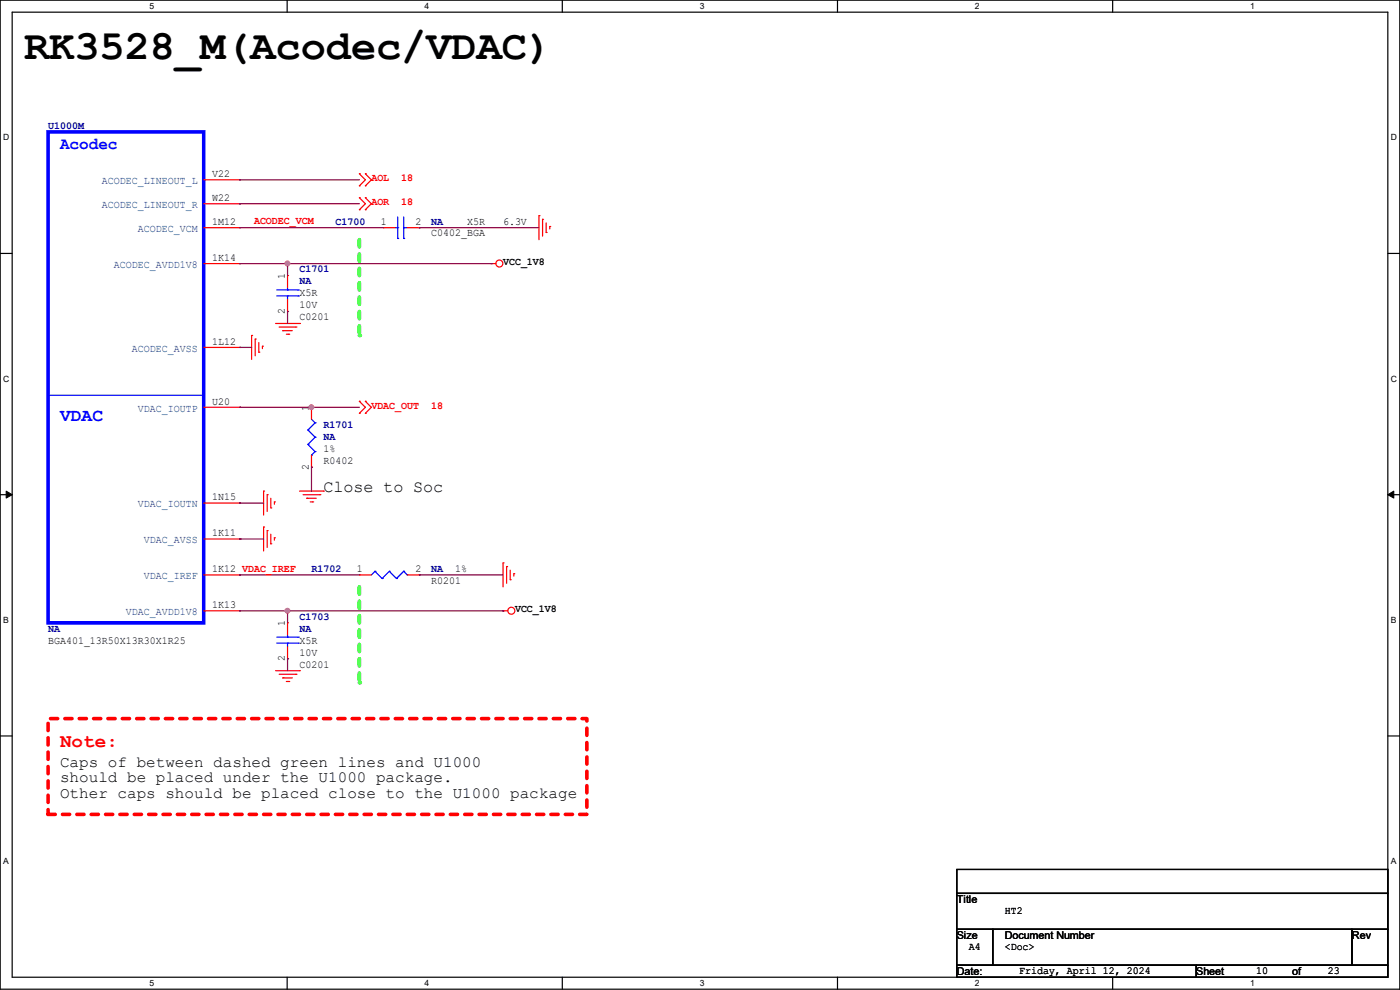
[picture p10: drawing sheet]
<svg xmlns="http://www.w3.org/2000/svg" width="297mm" height="210mm" viewBox="0 0 297 210" stroke-linecap="round" stroke-linejoin="round" font-family="sans-serif">
<path d="M0 0h297v209.8h-297zM2.6 2.6h291.8v204.7h-291.8z" fill="none" stroke="#000" stroke-width=".25"/>
<g fill="#fff">
<path d="M31.8 .3h.9v2h-.9z"/>
<path d="M31.8 207.6h.9v2h-.9z"/>
</g>
<path d="M60.9 0v2.6M60.9 207.3v2.5" fill="none" stroke="#000" stroke-width=".25"/>
<g fill="#fff">
<path d="M90.1 .3h1v2h-1z"/>
<path d="M90.1 207.6h1v2h-1z"/>
</g>
<path d="M119.3 0v2.6M119.3 207.3v2.5" fill="none" stroke="#000" stroke-width=".25"/>
<g fill="#fff">
<path d="M148.5 .3h.9v2h-.9z"/>
<path d="M148.5 207.6h.9v2h-.9z"/>
</g>
<path d="M177.7 0v2.6M177.7 207.3v2.5" fill="none" stroke="#000" stroke-width=".25"/>
<g fill="#fff">
<path d="M206.8 .3h1v2h-1z"/>
<path d="M206.8 207.6h1v2h-1z"/>
</g>
<path d="M236.1 0v2.6M236.1 207.3v2.5" fill="none" stroke="#000" stroke-width=".25"/>
<g fill="#fff">
<path d="M265.2 .3h1v2h-1z"/>
<path d="M265.2 207.6h1v2h-1z"/>
<path d="M.7 28.2h1.2v1.9h-1.2z"/>
<path d="M295.1 28.2h1.2v1.9h-1.2z"/>
<path d="M.7 79.3h1.2v2h-1.2z"/>
<path d="M295.1 79.3h1.2v2h-1.2z"/>
</g>
<path d="M0 53.8h2.6M294.4 53.8h2.6" fill="none" stroke="#000" stroke-width=".25"/>
<g fill="#fff">
<path d="M.7 130.5h1.2v2h-1.2z"/>
<path d="M295.1 130.5h1.1v2h-1.1z"/>
</g>
<path d="M0 104.9h2.6M294.4 104.9h2.6" fill="none" stroke="#000" stroke-width=".25"/>
<path d="M1.3 104.2l1.3 .7-1.3 .8zM294.4 104.9l1.3-.7v1.5z" fill="#000" stroke="#000" stroke-width=".21"/>
<g fill="#fff">
<path d="M.7 181.7h1.2v2h-1.2z"/>
<path d="M295.1 181.7h1.1v2h-1.1z"/>
</g>
<path d="M0 156.1h2.6M294.4 156.1h2.6" fill="none" stroke="#000" stroke-width=".25"/>
<path d="M10.2 152.4h114.3v20.4h-114.3z" fill="none" stroke="#f00" stroke-width=".76" stroke-dasharray="1.5 1.5"/>
<path d="M76.2 50.8v20.4" fill="none" stroke="#01ff00" stroke-width=".76" stroke-dasharray="1.5 1.5"/>
<circle cx="76.2" cy="71.2" r=".38" fill="#01ff00" stroke-dasharray="1.5 1.5"/>
<path d="M76.2 124.5v20.3" fill="none" stroke="#01ff00" stroke-width=".76" stroke-dasharray="1.5 1.5"/>
<circle cx="76.2" cy="144.8" r=".38" fill="#01ff00" stroke-dasharray="1.5 1.5"/>
<g fill="none" stroke="#f00" stroke-width=".25">
<path d="M43.2 38.1h7.6M50.8 38.1h.1M76.2 39.4h.1M76.2 36.9h.1M76.2 36.9l1.3 1.2-1.3 1.3M77.5 39.4h.1M77.5 36.9h.1M77.5 36.9l1.3 1.2-1.3 1.3M43.2 55.9h7.6M43.2 48.3h7.6M43.2 43.2h7.6M50.8 48.3h.1"/>
<path d="M50.8 43.2h.1M50.8 55.9h.1M61 58.5h.1M61 58.5v2.5M76.2 44.5h.1M76.2 42h.1M76.2 42l1.3 1.2-1.3 1.3M77.5 44.5h.1M77.5 42h.1M77.5 42l1.3 1.2-1.3 1.3M81.3 48.3h.1M81.3 48.3h2.6"/>
<path d="M86.4 48.3h2.5M88.9 48.3h.1M104.2 55.9h.1M104.2 55.9h1M114.3 45.8h.1M114.3 45.8v5M115.1 46.5h.1M115.1 46.5v3.6M115.9 49.3h.1M115.9 47.3v2M116.6 48h.1M116.6 48v.6"/>
<path d="M43.2 73.7h7.6M50.8 73.7h.1M53.4 71.2h.1M53.4 71.2v5M54.1 71.9h.1M54.1 71.9v3.6M54.9 74.7h.1M54.9 72.7v2M55.7 73.4h.1M55.7 73.4v.6M58.5 68.6h5M59.2 69.4h3.6"/>
<path d="M60 70.1h.1M60 70.1h2M60.7 70.9h.6M61 66.1h.1M61 63.5v2.6M61.3 70.9h.1M62.8 69.4h.1M63.5 68.6h.1M43.2 86.4h7.6M50.8 86.4h.1M66.1 86.4h.1M66.1 99.1h.1"/>
<path d="M66.1 86.4v2.5M66.1 96.6v2.5M76.2 87.7h.1M76.2 85.1h.1M76.2 85.1l1.3 1.3-1.3 1.3M77.5 87.7h.1M77.5 85.1h.1M77.5 85.1l1.3 1.3-1.3 1.3M43.2 106.7h7.6M43.2 114.3h7.6M50.8 106.7h.1M50.8 114.3h.1"/>
<path d="M55.9 104.2h.1M55.9 111.8h.1M55.9 104.2v5.1M55.9 111.8v5.1M56.7 104.9h.1M56.7 112.6h.1M56.7 104.9v3.6M56.7 112.6v3.5M57.4 107.7h.1M57.4 115.4h.1M57.4 105.7v2M57.4 113.3v2.1"/>
<path d="M58.2 106.5h.1M58.2 114.1h.1M58.2 106.5v.5M58.2 114.1v.5M63.5 104.2h5.1M64.3 104.9h3.6M65.1 105.7h.1M65.1 105.7h2M65.8 106.5h.5M66.3 106.5h.1M67.9 104.9h.1M68.6 104.2h.1"/>
<path d="M106.7 119.4h.1M106.7 119.4v5.1M43.2 129.6h7.6M43.2 122h7.6M50.8 122h.1M50.8 129.6h.1M61 132.1h.1M61 139.7h.1M61 132.1v2.6M61 137.2v2.5M76.2 122h.1M76.2 122h2.6"/>
<path d="M86.4 122h2.5M88.9 122h.1M106.7 129.6h.1M106.7 129.6h1M107.5 120.2h.1M107.5 120.2v3.5M108.2 123h.1M108.2 120.9v2.1M109 121.7h.1M109 121.7v.5M58.5 142.3h5M59.2 143h3.6"/>
<path d="M60 143.8h.1M60 143.8h2M60.7 144.6h.6M61.3 144.6h.1M62.8 143h.1M63.5 142.3h.1"/>
<circle cx="105.9" cy="55.9" r=".74"/>
<circle cx="108.5" cy="129.6" r=".74"/>
</g>
<path d="M203 184.4h91.4v5.1h-91.4zM203 189.5h91.4v7.6h-91.4zM203 197.1h7.6v7.7h-7.6zM210.6 197.1h76.2v7.7h-76.2zM286.8 197.1h7.6v7.7h-7.6zM203 204.8h50.8v2.5h-50.8zM253.8 204.8h40.6v2.5h-40.6z" fill="none" stroke="#000" stroke-width=".25"/>
<g fill="none" stroke="#00f" stroke-width=".25">
<path d="M83.9 48.3h.5M84.4 48.3h.1M84.4 50.6h.1M84.4 46v4.6M85.6 50.6h.1M85.6 48.3h.1M85.6 48.3h.8M85.6 46v4.6M58.7 62.8h4.6M58.7 61.5h4.6M61 61.5h.1M61 62.8h.1"/>
<path d="M61 61v.5M61 62.8v.7M63.3 62.8h.1M63.3 61.5h.1M10.2 83.9h.1M10.2 83.9h33M65.3 91.2h.1M65.3 94.3h.1M65.3 91.2l1.5 1.6M65.3 94.3l1.5 1.5M66.1 96.6h.1M66.1 88.9l.7 .8"/>
<path d="M66.8 89.7h.1M66.8 92.8h.1M66.8 95.8h.1M66.8 89.7l-1.5 1.5M66.8 92.8l-1.5 1.5M66.8 95.8l-.7 .8M58.7 136.4h4.6M58.7 135.2h4.6M61 135.2h.1M61 136.4h.1M61 134.7v.5M61 136.4v.8"/>
<path d="M63.3 136.4h.1M63.3 135.2h.1M79.5 121.2h.1M79.5 121.2l-.7 .8M79.5 121.2l1.6 1.5M81.1 122.7h.1M82.6 121.2h.1M82.6 121.2l-1.5 1.5M82.6 121.2l1.5 1.5M84.1 122.7h.1M85.6 121.2h.1M85.6 121.2l-1.5 1.5"/>
<path d="M85.6 121.2l.8 .8M86.4 122h.1"/>
</g>
<path d="M10.2 28h33v104.1h-33z" fill="none" stroke="#00f" stroke-width=".76"/>
<g fill="none" stroke="#7f003f" stroke-width=".25">
<path d="M50.8 38.1h.1M50.8 38.1h25.4M50.8 55.9h.1M50.8 48.3h.1M50.8 43.2h.1M50.8 55.9h53.4M50.8 48.3h30.5M50.8 43.2h25.4M61 55.9h.1M61 55.9v2.6M88.9 48.3h.1M88.9 48.3h25.4"/>
<path d="M104.2 55.9h.1M50.8 73.7h.1M50.8 73.7h2.6M61 66.1h.1M61 66.1v2.5M50.8 86.4h.1M50.8 86.4h25.4M66.1 99.1h.1M66.1 86.4h.1M66.1 99.1v5.1M50.8 106.7h.1M50.8 114.3h.1"/>
<path d="M50.8 106.7h5.1M50.8 114.3h5.1M50.8 122h.1M50.8 129.6h.1M50.8 122h25.4M50.8 129.6h55.9M61 129.6h.1M61 139.7h.1M61 129.6v2.5M61 139.7v2.6M88.9 122h.1M88.9 122h17.8"/>
<path d="M106.7 129.6h.1"/>
</g>
<g fill="#f0f" stroke="#f0f" stroke-width=".25">
<circle cx="61" cy="55.9" r=".49"/>
<circle cx="61" cy="129.6" r=".49"/>
<circle cx="66.1" cy="86.4" r=".49"/>
</g>
<text font-size="8.9" x="5.1" y="12.5">RK3528_M(Acodec/VDAC)</text>
<text font-size="4.1" fill="#f00" x="12.7" y="158.4">Note:</text>
<text font-size="3.8" fill="#00f" x="12.7" y="89.4">VDAC</text>
<text font-size="3.6" fill="#00f" x="12.7" y="31.7">Acodec</text>
<text font-size="3.6" x="68.6" y="104.4">Close to Soc</text>
<g font-size="3.3">
<text x="12.7" y="162.7">Caps of between dashed green lines and U1000</text>
<text x="12.7" y="166">should be placed under the U1000 package.</text>
<text x="12.7" y="169.3">Other caps should be placed close to the U1000 package</text>
</g>
<g font-size="2.3" fill="#00007f">
<text x="10.2" y="27.3">U1000M</text>
<text x="71.2" y="47.6">C1700</text>
<text x="91.5" y="47.6">NA</text>
<text x="63.5" y="57.8">C1701</text>
<text x="63.5" y="60.3">NA</text>
<text x="68.6" y="90.8">R1701</text>
<text x="68.6" y="93.3">NA</text>
<text x="66.1" y="121.3">R1702</text>
<text x="91.5" y="121.3">NA</text>
<text x="63.5" y="131.4">C1703</text>
<text x="10.2" y="134">NA</text>
<text x="63.5" y="134">NA</text>
</g>
<g font-size="2.3" fill="#003f7f">
<text x="21.6" y="39.1">ACODEC_LINEOUT_L</text>
<text x="21.6" y="44.2">ACODEC_LINEOUT_R</text>
<text x="29.3" y="49.2">ACODEC_VCM</text>
<text x="24.2" y="56.9">ACODEC_AVDD1V8</text>
<text x="28" y="74.6">ACODEC_AVSS</text>
<text x="29.3" y="87.3">VDAC_IOUTP</text>
<text x="29.3" y="107.7">VDAC_IOUTN</text>
<text x="30.5" y="115.3">VDAC_AVSS</text>
<text x="30.5" y="122.9">VDAC_IREF</text>
<text x="26.7" y="130.5">VDAC_AVDD1V8</text>
</g>
<g font-size="2.3">
<text x="45" y="37.6">V22</text>
<text x="45" y="47.8">1M12</text>
<text x="45" y="42.7">W22</text>
<text x="80.8" y="47.8">1</text>
<text x="88.2" y="47.8">2</text>
<text x="99.1" y="47.6">X5R</text>
<text x="106.7" y="47.6">6.3V</text>
<text x="91.5" y="50.2">C0402_BGA</text>
<text x="45" y="55.4">1K14</text>
<text x="60.5" y="59.2" transform="rotate(-90 60.5 59.2)">1</text>
<text x="106.7" y="56.3">VCC_1V8</text>
<text x="63.5" y="62.9">X5R</text>
<text x="63.5" y="65.4">10V</text>
<text x="60.5" y="66.6" transform="rotate(-90 60.5 66.6)">2</text>
<text x="63.5" y="67.9">C0201</text>
<text x="45" y="73.2">1L12</text>
<text x="45" y="85.9">U20</text>
<text x="65.5" y="87.2" transform="rotate(-90 65.5 87.2)">1</text>
<text x="68.6" y="95.9">1%</text>
<text x="65.5" y="99.6" transform="rotate(-90 65.5 99.6)">2</text>
<text x="68.6" y="98.4">R0402</text>
<text x="45" y="106.2">1N15</text>
<text x="45" y="113.8">1K11</text>
<text x="45" y="121.4">1K12 VDAC_IREF</text>
<text x="75.7" y="121.4">1</text>
<text x="88.2" y="121.4">2</text>
<text x="91.5" y="123.8">R0201</text>
<text x="96.6" y="121.3">1%</text>
<text x="45" y="129">1K13</text>
<text x="109.3" y="129.9">VCC_1V8</text>
<text x="10.2" y="136.5">BGA401_13R50X13R30X1R25</text>
<text x="60.5" y="132.9" transform="rotate(-90 60.5 132.9)">1</text>
<text x="63.5" y="136.5">X5R</text>
<text x="60.5" y="140.3" transform="rotate(-90 60.5 140.3)">2</text>
<text x="63.5" y="141.6">C0201</text>
<text x="63.5" y="139.1">10V</text>
<text x="203" y="191.6">Title</text>
<text x="213.1" y="193.9">HT2</text>
<text x="203" y="199.2">Size</text>
<text x="205.5" y="201.5">A4</text>
<text x="213.1" y="199.2">Document Number</text>
<text x="213.1" y="201.5">&lt;Doc&gt;</text>
<text x="286.8" y="199.2">Rev</text>
<text x="203" y="206.8">Date:</text>
<text x="216.2" y="206.6">Friday, April 12, 2024</text>
<text x="253.8" y="206.8">Sheet</text>
<text x="266.5" y="206.6">10</text>
<text x="274.1" y="206.8">of</text>
<text x="281.7" y="206.6">23</text>
</g>
<g font-size="2.3" fill="#f00">
<text x="78.8" y="38.5">AOL</text>
<text x="85.1" y="38.5">18</text>
<text x="53.9" y="47.6">ACODEC_VCM</text>
<text x="78.8" y="43.6">AOR</text>
<text x="85.1" y="43.6">18</text>
<text x="78.8" y="86.7">VDAC_OUT</text>
<text x="91.5" y="86.7">18</text>
</g>
<g font-size="1.8">
<text x="31.7" y="1.9">5</text>
<text x="90.1" y="1.9">4</text>
<text x="148.5" y="1.9">3</text>
<text x="206.8" y="1.9">2</text>
<text x="265.2" y="1.9">1</text>
<text x=".7" y="29.8">D</text>
<text x="295.1" y="29.8">D</text>
<text x=".7" y="80.9">C</text>
<text x="295.1" y="80.9">C</text>
<text x=".7" y="132.1">B</text>
<text x="295.1" y="132.1">B</text>
<text x=".7" y="183.3">A</text>
<text x="295.1" y="183.3">A</text>
<text x="31.7" y="209.2">5</text>
<text x="90.1" y="209.2">4</text>
<text x="148.5" y="209.2">3</text>
<text x="206.8" y="209.2">2</text>
<text x="265.2" y="209.2">1</text>
</g>
</svg>
